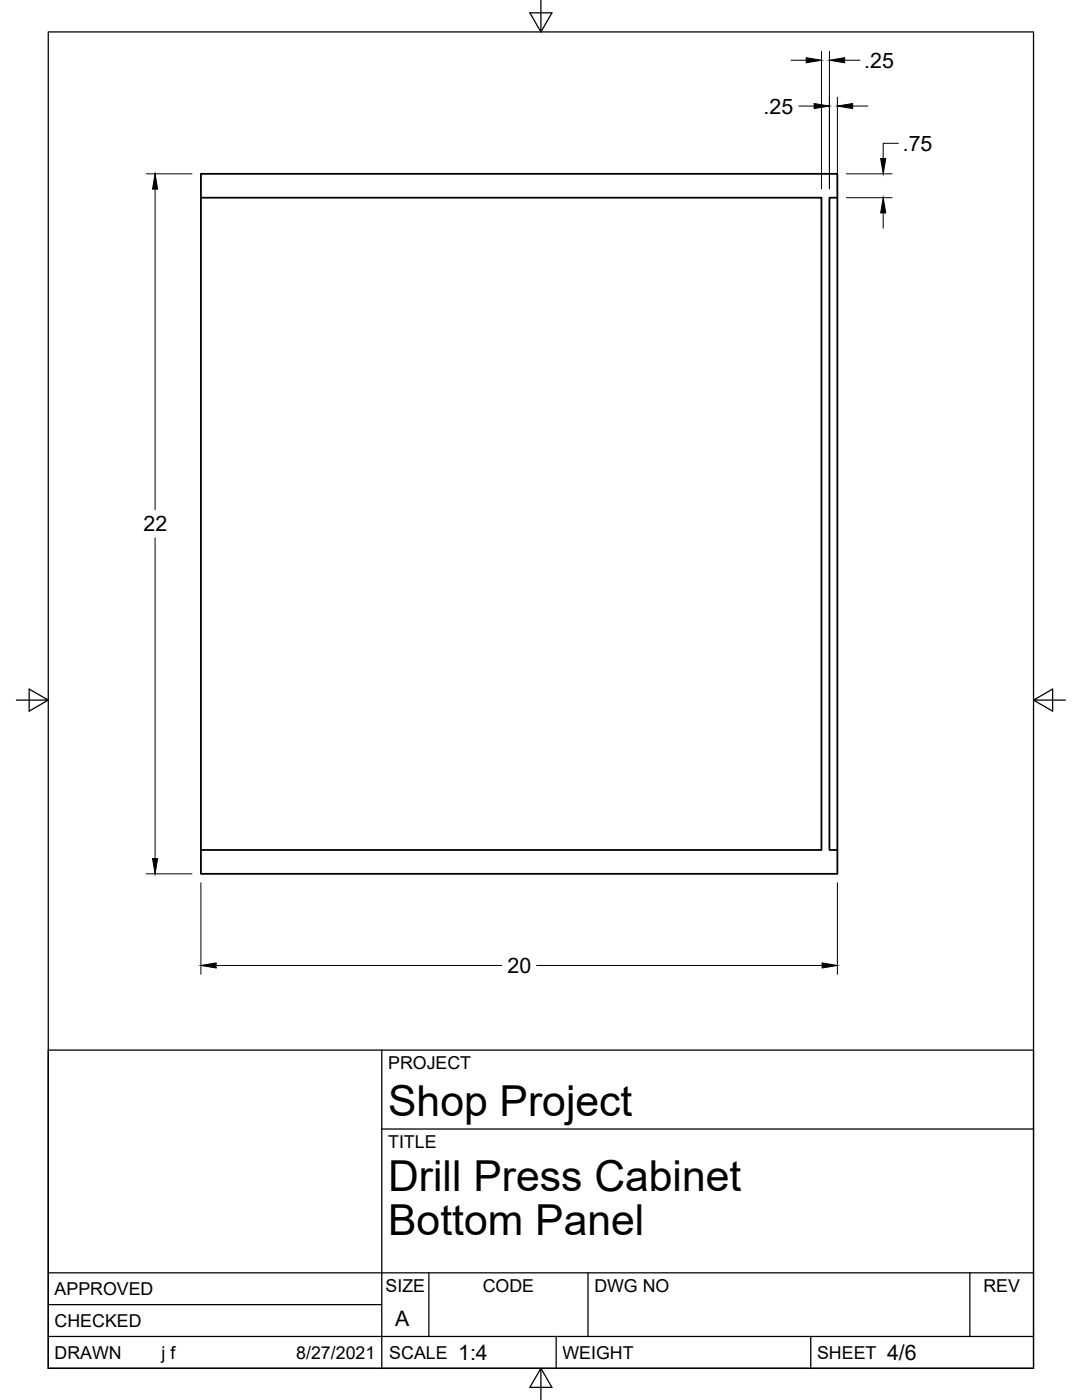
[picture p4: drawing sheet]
<svg xmlns="http://www.w3.org/2000/svg" width="216mm" height="279mm" viewBox="0 0 216 279" stroke-linecap="round" stroke-linejoin="round" font-family="sans-serif">
<!-- layer: Visible -->
<path d="M40.1 39.5h123.8v130.1h-123.8v4.8h127v-4.8M167.1 39.5h-1.6v130.1h1.6M40.1 169.6v-134.9h127v134.9" fill="none" stroke="#000" stroke-width=".36"/>
<!-- layer: Border -->
<path d="M9.6 6.4h196.6v266.7h-196.6zM107.9 0v6.4l-2.2-3.8h4.4l-2.2 3.8M3.3 139.7h6.3l-3.8-2.2v4.4l3.8-2.2M206.2 139.7l3.8 2.2v-4.4l-3.8 2.2h6.4M107.9 273.1l2.2 3.8h-4.4l2.2-3.8v6.3" fill="none" stroke="#000" stroke-width=".25"/>
<!-- layer: Titleblock -->
<path d="M9.6 209.6h196.6v63.5h-196.6zM76.2 209.6v63.5M76.2 225.3h130M9.6 254h196.6M85.6 254v12.7M117.3 254v12.7M193.5 254v12.7M9.6 266.7h196.6M9.6 260.4h66.6M111 266.7v6.4M161.8 266.7v6.4" fill="none" stroke="#000" stroke-width=".25"/>
<!-- layer: Dimensions -->
<g fill="none" stroke="#000" stroke-width=".2">
<path d="M157.8 12h3.1M163.9 10.2v27.5M165.5 10.2v27.5M167.1 19.4v18.3M168.6 12h3M29.2 34.7h9.1M30.9 37.7v64M159.4 21.2h3.1M168.9 34.7h9.1M168.9 39.5h9.1M170.1 21.2h3.1M179.3 28.6h-3.1v3"/>
<path d="M176.2 42.5v3.1M30.9 107.3v64M29.2 174.4h9.1M40.1 176.2v18.3M167.1 176.2v18.3M43.1 192.7h57M107.1 192.7h56.9"/>
</g>
<path d="M160.9 11.5l3 .5-3 .5zM165.5 12l3.1-.5v1zM30.9 34.7l.6 3h-1.1zM162.5 20.7l3 .5-3 .5zM167.1 21.2l3-.5v1zM175.7 31.6h1l-.5 3.1zM176.2 39.5l.5 3h-1zM30.4 171.3h1.1l-.6 3.1zM40.1 192.7l3-.5v1zM164 192.2l3.1 .5-3.1 .5z" fill="#000" stroke="#000" stroke-width=".2"/>
<g font-size="8.5">
<text x="77.4" y="222.8">Shop Project</text>
<text x="77.4" y="237.8">Drill Press Cabinet</text>
<text x="77.4" y="246.4">Bottom Panel</text>
</g>
<g font-size="4.3">
<text x="172.5" y="13.5">.25</text>
<text x="152.4" y="22.7">.25</text>
<text x="180.1" y="30.1">.75</text>
<text x="28.6" y="106.1">22</text>
<text x="101.3" y="194.2">20</text>
<text x="78.9" y="264.5">A</text>
<text x="91.4" y="271.4">1:4</text>
<text x="177" y="271.4">4/6</text>
</g>
<g font-size="3.5">
<text x="77.4" y="213.4">PROJECT</text>
<text x="77.4" y="229.1">TITLE</text>
<text x="76.9" y="257.8">SIZE</text>
<text x="96.3" y="257.8">CODE</text>
<text x="118.6" y="257.8">DWG NO</text>
<text x="196.2" y="257.8">REV</text>
<text x="10.9" y="258.5">APPROVED</text>
<text x="10.9" y="264.8">CHECKED</text>
<text x="10.9" y="271.2">DRAWN</text>
<text x="32.2" y="271.2">j f</text>
<text x="59.1" y="271.2">8/27/2021</text>
<text x="77.7" y="271.2">SCALE</text>
<text x="112.2" y="271.2">WEIGHT</text>
<text x="163" y="271.2">SHEET</text>
</g>
</svg>
